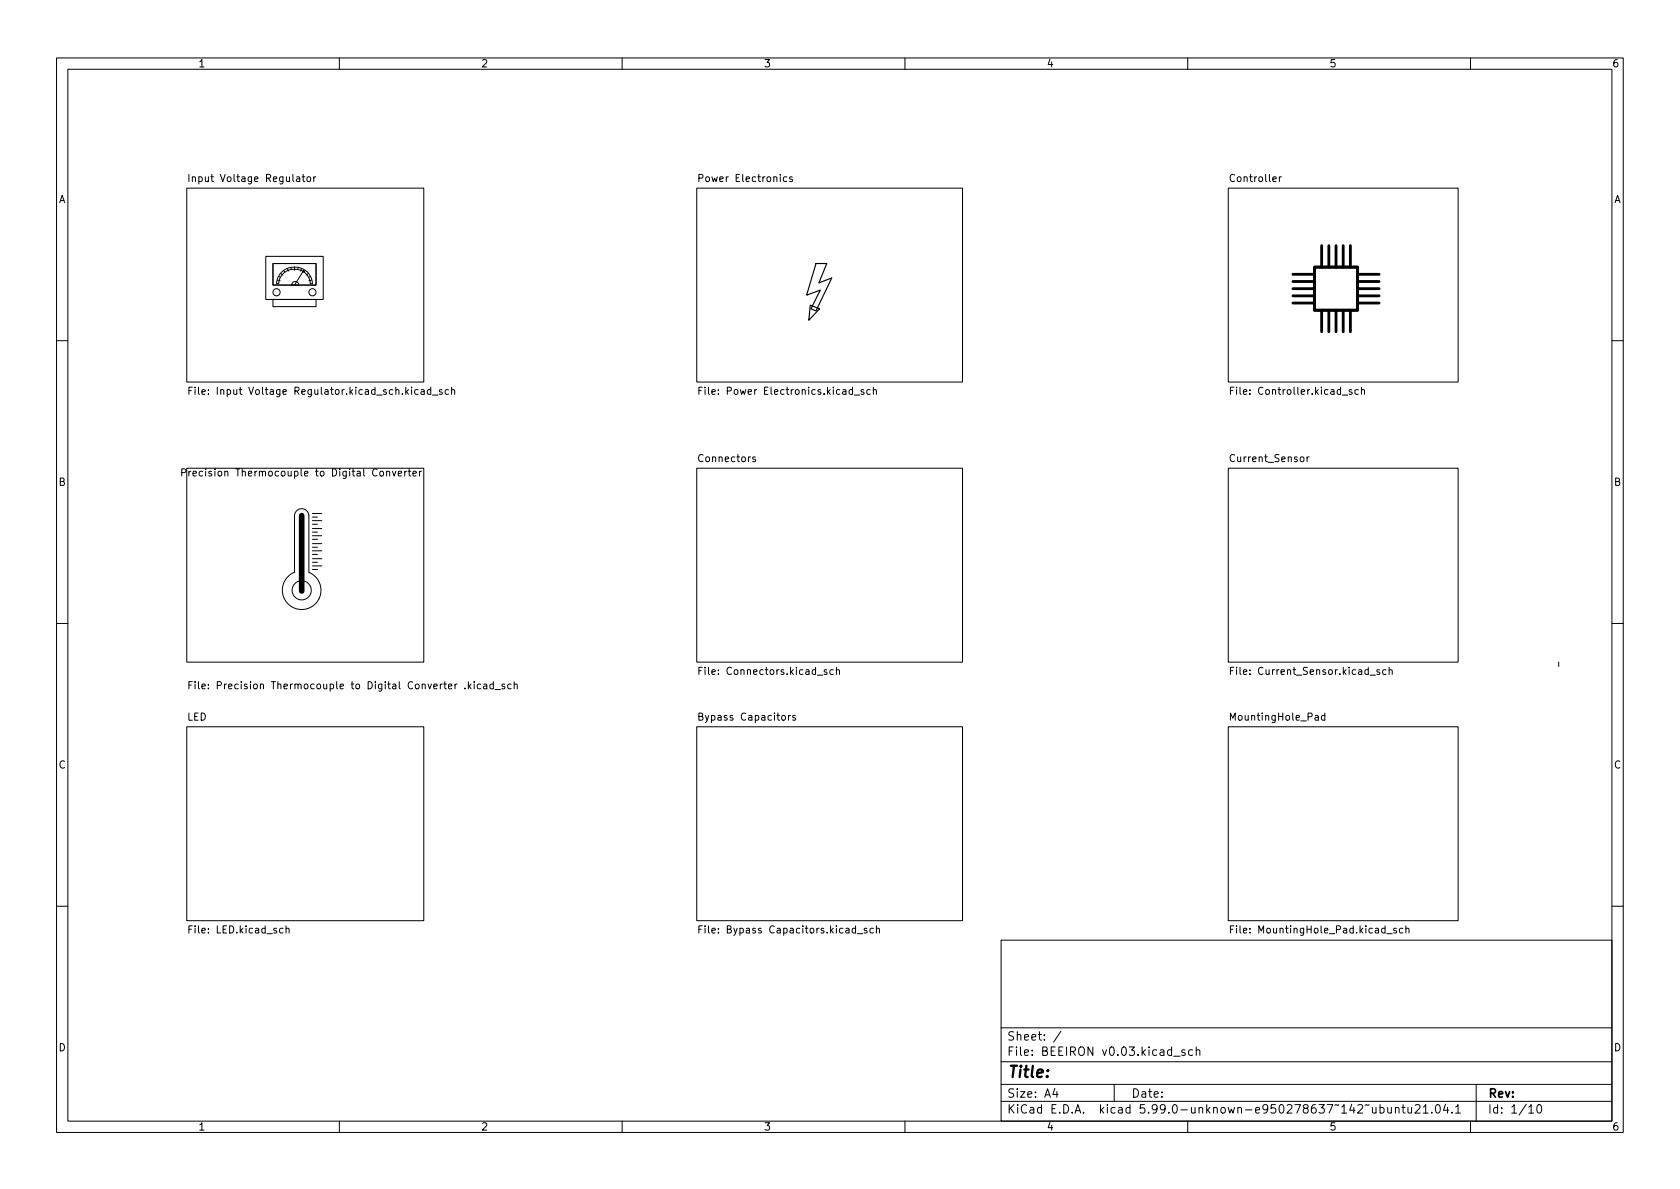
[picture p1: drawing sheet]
<svg xmlns="http://www.w3.org/2000/svg" width="297mm" height="210mm" viewBox="0 0 297 210" stroke-linecap="round" stroke-linejoin="round" font-family="sans-serif">
<g fill="none" stroke="#000" stroke-width=".18">
<path d="M10 10.2h277v190.1h-277zM12 12.2h273v186.1h-273zM60 10.2v2M110 10.2v2M160 10.2v2M210 10.2v2M260 10.2v2M33 33.3h41.9v34.3h-41.9zM33.4 30.8v1.3M34 31.4l.2-.1h.3l.1 .8M34 31.3v.8M53.4 31.3h.5"/>
<path d="M53.6 30.8v1.1l.3 .2M54.3 31.4l.2-.1 .4 .1v.5l-.1 .1-.3 .1-.2-.1zM55.5 31.3v.8M55.8 31.3l-.3 .2M123.2 33.3h47v34.3h-47zM123.6 31.5l.6-.1 .1-.1-.1-.3-.6-.2v1.3M139.1 31.3h-.3l-.3 .2 .1 .5h.5M140.1 31.3h-.3l-.2 .1 .1 .2 .4 .1v.3h-.5M217.2 33.3h40.6v34.3h-40.6zM226.2 31.3v.8M226.6 31.3l-.4 .2M47 45.3h10.1v7.7h-10.1z"/>
<path d="M48.3 46.6h7.6v3.8h-7.6zM48.3 53h7.6v1.2h-7.6zM49 49.5l.5 .2M49.3 48.9l.2 .1M49.7 48.4l.3 .2M49.9 48a3.2 3.2 0 0 1 3.3-.6 3.2 3.2 0 0 1 2 2.8h-.3a2.81 2.81 0 0 0-2.8-2.6 2.81 2.81 0 0 0-2.8 2.6h-.4a3.1 3.1 0 0 1 1-2.2zM50.2 47.9l.2 .2M50.8 47.5l.2 .4M51.4 47.4l.1 .3M52.1 47.2v.5M52.7 50.4h-1.1a.64 .64 0 0 1 .6-.6 .64 .64 0 0 1 .6 .6M52.7 47.4l-.1 .3"/>
<path d="M53.3 47.5l-.2 .4M53.7 47.8l-.1 .3-.1-.1 .2-.2-1.6 2.6M54 47.9l-.2 .2M54.5 48.4l-.4 .2M54.9 48.9l-.3 .1M55.1 49.5l-.5 .2M10 60.2h2M33.4 69.1h.4M34 68.5h-.6v1.2M34.5 68.5v.1M34.5 68.9v.8M35.1 68.5v1.1l.2 .1"/>
<path d="M76.2 69l-.4-.1-.2 .2 .1 .6h.5M76.2 68.5v1.2M76.5 69.9h.9M78.2 69l-.3-.1-.2 .2v.2l.5 .1v.3h-.5M79.3 69l-.4-.1-.2 .2 .1 .6h.5M79.8 69l.2-.1 .3 .1 .1 .7M79.8 68.5v1.2M123.6 69.1h.4M124.2 68.5h-.6v1.2M151 69.9h1M152.7 69l-.3-.1-.2 .2 .1 .2 .4 .1v.3h-.5M153.9 69l-.4-.1-.2 .2 .1 .6h.5"/>
<path d="M154.4 69l.2-.1 .3 .1 .1 .7M154.4 68.5v1.2M217.6 69.1h.4M218.2 68.5h-.6v1.2M239 69l-.3-.1-.2 .2 .1 .2 .4 .1v.3h-.5M240.2 69l-.4-.1-.2 .2 .1 .6h.5M240.7 69l.2-.1 .3 .1 .1 .7M240.7 68.5v1.2M285 60.2h2M32.1 83.6l.6-.1 .2-.2-.1-.3-.7-.1v1.3M33 82.8h41.9v34.3h-41.9zM33.4 83.3v.9"/>
<path d="M33.8 83.3l-.4 .3M34.1 83.8l.6-.2v-.2l-.4-.1-.2 .2 .1 .6h.5M55.2 99.4h.9M55.2 98.8h1.7M55.2 98h.9M55.2 97.4h1.7M55.2 96.8h.9M55.2 96.1h1.7M55.2 95.4h.9M55.2 94.7h1.7M55.2 94.1h.9M55.2 93.5h1.7"/>
<path d="M55.2 92.7h.9M55.2 92.1h1.7M55.2 91.4h.9M55.2 90.8h1.7M70.4 83.8l.6-.2v-.2l-.4-.1-.2 .2 .1 .6h.5M71.6 83.3v.9M71.9 83.3l-.3 .3M72.2 83.3h.5M72.3 82.9v1.1l.4 .2M73 83.8l.6-.2v-.2l-.4-.1-.2 .2 .1 .6h.5M74.2 83.3v.9M74.5 83.3l-.3 .3"/>
<path d="M123.2 82.8h47v34.3h-47zM133.6 80.9l-.4-.1-.1 .2v.2l.5 .1v.3h-.5M217.2 82.8h40.6v34.3h-40.6zM231.1 80.8v.8M231.5 80.8l-.4 .2M10 110.2h2M52.1 101.2a3.4 3.4 0 0 0-1.5 5.2 3.4 3.4 0 0 0 5.4 .1 3.4 3.4 0 0 0-1.4-5.3v-10a1.27 1.27 0 0 0-1.3-1.2 1.27 1.27 0 0 0-1.2 1.2v10M55.2 100.7h.9M55.2 100.1h1.7M123.6 118.6h.4M124.2 118h-.6v1.3M146.2 118.5l-.3-.1-.2 .2 .1 .2 .4 .1v.3h-.5"/>
<path d="M147.3 118.5l-.3-.1-.3 .3 .2 .5h.4M147.9 118.5l.2-.1 .3 .1v.8M147.9 118v1.3M217.6 118.6h.4M218.2 118h-.6v1.3M243.9 118.5l-.3-.1-.2 .2 .1 .2 .4 .1v.3h-.5M245.1 118.5l-.4-.1-.2 .3 .1 .5h.5M245.6 118.5l.2-.1 .3 .1 .1 .8M245.6 118v1.3M285 110.2h2M33 128.5h41.9v34.3h-41.9zM33.4 121.1h.4"/>
<path d="M34 120.5h-.6v1.3M34.5 120.5v.2M34.5 121v.8M35.1 120.5v1.1l.2 .2M35.7 121.4l.6-.1-.1-.3h-.3l-.2 .1 .1 .6h.4M85 121h-.4l-.2 .2 .1 .5h.5M85.5 121h.5l.1 .8M86.1 121.3h-.4l-.2 .2 .2 .3 .4-.1M87.2 121h-.3l-.3 .2 .1 .5h.5M87.2 120.5v1.3M87.5 121.9h1M89.2 121h-.3l-.2 .1 .1 .2 .4 .1v.3h-.5"/>
<path d="M90.4 121h-.4l-.2 .2 .1 .5h.5M90.9 121.1l.2-.1h.3l.1 .8M90.9 120.5v1.3M123.2 128.5h47v34.3h-47zM123.6 126.7l.5-.1 .1-.1v-.3l-.6-.1v1.3h.5l.1-.2 .1-.3-.3-.2M139.8 126.5l-.4 .3M140.6 126.6l-.3-.1-.2 .2 .1 .2 .4 .1v.3h-.5M217.2 128.5h40.6v34.3h-40.6zM234.2 126.6l-.3-.1-.3 .3 .2 .5h.4M234.2 126.1v1.3M10 160.2h2M33.4 164.3h.4"/>
<path d="M34 163.7h-.6v1.3M50.6 164.3l.2-.2 .3 .1v.8M50.6 163.7v1.3M123.6 164.3h.4M124.2 163.7h-.6v1.3M151.6 165.1h.9M153.3 164.2l-.3-.1-.2 .2v.2l.5 .1v.3h-.5M154.4 164.2l-.3-.1-.3 .3 .1 .5h.5M155 164.3l.1-.2 .3 .1 .1 .8M155 163.7v1.3M177 166.3h108v32h-108zM217.6 164.3h.4"/>
<path d="M218.2 163.7h-.6v1.3M246.9 164.2l-.3-.1-.2 .2 .1 .2 .4 .1v.3h-.5M248 164.2l-.3-.1-.3 .3 .1 .5h.5M248.6 164.3l.2-.2 .3 .1v.8M248.6 163.7v1.3M285 160.2h2M60 198.3v2M110 198.3v2M160 198.3v2M177 194.8h108M177 191.8h108M177 187.8h108"/>
<path d="M177 181.8h108M186.5 192.5l-.4 1h1M186.9 193v1M187.6 182.4l-1.3 1.9M197 191.8v3M207.5 186.8h1.1M209.5 185.7l-.4-.1-.2 .2 .1 .3 .5 .1v.4h-.6M210 198.3v2M210.9 185.7l-.5-.1-.3 .3v.4l.2 .3h.6M211.5 185.8l.2-.2 .4 .1v.9M211.5 185.1v1.5M244 195.9l.4-.1 .3 .3v.4l-.1 .3h-.6"/>
<path d="M244 195.3v1.5M245.4 195.8v1h.4l.2-.1M246 195.8v1M246.7 196l.2-.2 .4 .1 .1 .9M246.7 195.8v1M247.9 195.8h.5M248.1 195.3v1.3l.3 .2M248.9 195.8l.1 1h.4l.2-.1M249.6 195.8v1M250.2 195.5l.6-.2 .2 .2 .1 .3-1 1h1M251.6 195.8l.5-.5v1.5M251.6 196.8h.9"/>
<path d="M253.1 196.7v.1M253.9 195.5l.2-.2a.8 .8 0 0 1 .6 .8 .8 .8 0 0 1-.6 .7l-.2-.1-.1-.4zM255.6 195.3l-.4 1h.9M255.9 195.8v1M256.7 196.7v.1M257.4 195.8l.4-.5v1.5M257.4 196.8h.8M260 198.3v2M261 191.8v6.5M270.3 195.8l.4-.5v1.5M270.3 196.8h.9M271.9 195.4l.2-.1a.81 .81 0 0 1 .6 .7 .81 .81 0 0 1-.3 .8h-.2a.81 .81 0 0 1-.6-.6 .81 .81 0 0 1 .3-.8z"/>
<circle cx="48.9" cy="51.7" r=".63"/>
<circle cx="55.2" cy="51.7" r=".63"/>
<circle cx="53.3" cy="104.4" r="1.69"/>
</g>
<g fill="none" stroke="#000" stroke-width=".5">
<path d="M228.6 53.6h3.8M228.6 52.3h3.8M228.6 51h3.8M228.6 49.8h3.8M228.6 48.5h3.8M232.4 47.2h7.6v7.7h-7.6zM233.7 43.4v3.8M233.7 54.9v3.8M234.9 43.4v3.8M234.9 54.9v3.8M236.2 43.4v3.8M236.2 54.9v3.8"/>
<path d="M237.5 43.4v3.8M237.5 54.9v3.8M238.8 43.4v3.8M238.8 54.9v3.8M240 53.6h3.8M240 52.3h3.8M240 51h3.8M240 49.8h3.8M240 48.5h3.8"/>
</g>
<path d="M53.3 91.2v13.3" fill="none" stroke="#000" stroke-width="1"/>
<path d="M143.3 54l1.6 .6-1.9 2zM144.3 46.6h1.9l-1.4 3.4 2.3-.9-2.8 5.9-.9-.4 1.6-3.3-2.4 .9z" fill="none" stroke="#000" stroke-width=".2"/>
<path d="M275.6 117.1v1.3" fill="none" stroke="#000" stroke-width=".18" stroke-dasharray=".8 .8"/>
<text font-size="2.8" x="178" y="190.6">Title:</text>
<g font-size="2.1">
<text x="178" y="184">Sheet: /</text>
<text x="178" y="186.7">File: BEEIRON v0.03.kicad_sch</text>
<text x="178" y="196.9">KiCad E.D.A. kicad 5.99.0-unknown-e950278637~142~ubuntu21.04.1</text>
<text x="178" y="194.1">Size: A4</text>
<text x="200" y="194.1">Date:</text>
<text x="263" y="194.1">Rev:</text>
<text x="263" y="196.9">Id: 1/10</text>
</g>
<g font-size="1.8">
<text x="35" y="11.9">1</text>
<text x="85" y="11.9">2</text>
<text x="135" y="11.9">3</text>
<text x="185" y="11.9">4</text>
<text x="235" y="11.9">5</text>
<text x="285" y="11.9">6</text>
<text x="10.3" y="35.9">A</text>
<text x="34.6" y="32.2">Input Voltage Regulator</text>
<text x="124.2" y="32.2">Power Electronics</text>
<text x="217.7" y="32.2">Controller</text>
<text x="285.3" y="35.9">A</text>
<text x="35.8" y="69.8">File: Input Voltage Regulator.kicad_sch.kicad_sch</text>
<text x="125" y="69.8">File: Power Electronics.kicad_sch</text>
<text x="218.6" y="69.8">File: Controller.kicad_sch</text>
<text x="123.6" y="81.7">Connectors</text>
<text x="217.7" y="81.7">Current_Sensor</text>
<text x="10.3" y="85.9">B</text>
<text x="34.7" y="84.2">Precision Thermocouple to Digital Converter</text>
<text x="285.3" y="85.9">B</text>
<text x="124.5" y="119.3">File: Connectors.kicad_sch</text>
<text x="218.6" y="119.3">File: Current_Sensor.kicad_sch</text>
<text x="36.8" y="121.9">File: Precision Thermocouple to Digital Converter .kicad_sch</text>
<text x="33.1" y="127.4">LED</text>
<text x="124.1" y="127.4">Bypass Capacitors</text>
<text x="217.9" y="127.4">MountingHole_Pad</text>
<text x="10.3" y="135.9">C</text>
<text x="285.3" y="135.9">C</text>
<text x="33.9" y="165.1">File: LED.kicad_sch</text>
<text x="125" y="165.1">File: Bypass Capacitors.kicad_sch</text>
<text x="218.7" y="165.1">File: MountingHole_Pad.kicad_sch</text>
<text x="10.3" y="185.9">D</text>
<text x="285.3" y="185.9">D</text>
<text x="35" y="199.9">1</text>
<text x="85" y="199.9">2</text>
<text x="135" y="199.9">3</text>
<text x="185" y="199.9">4</text>
<text x="235" y="199.9">5</text>
<text x="285" y="199.9">6</text>
</g>
</svg>
